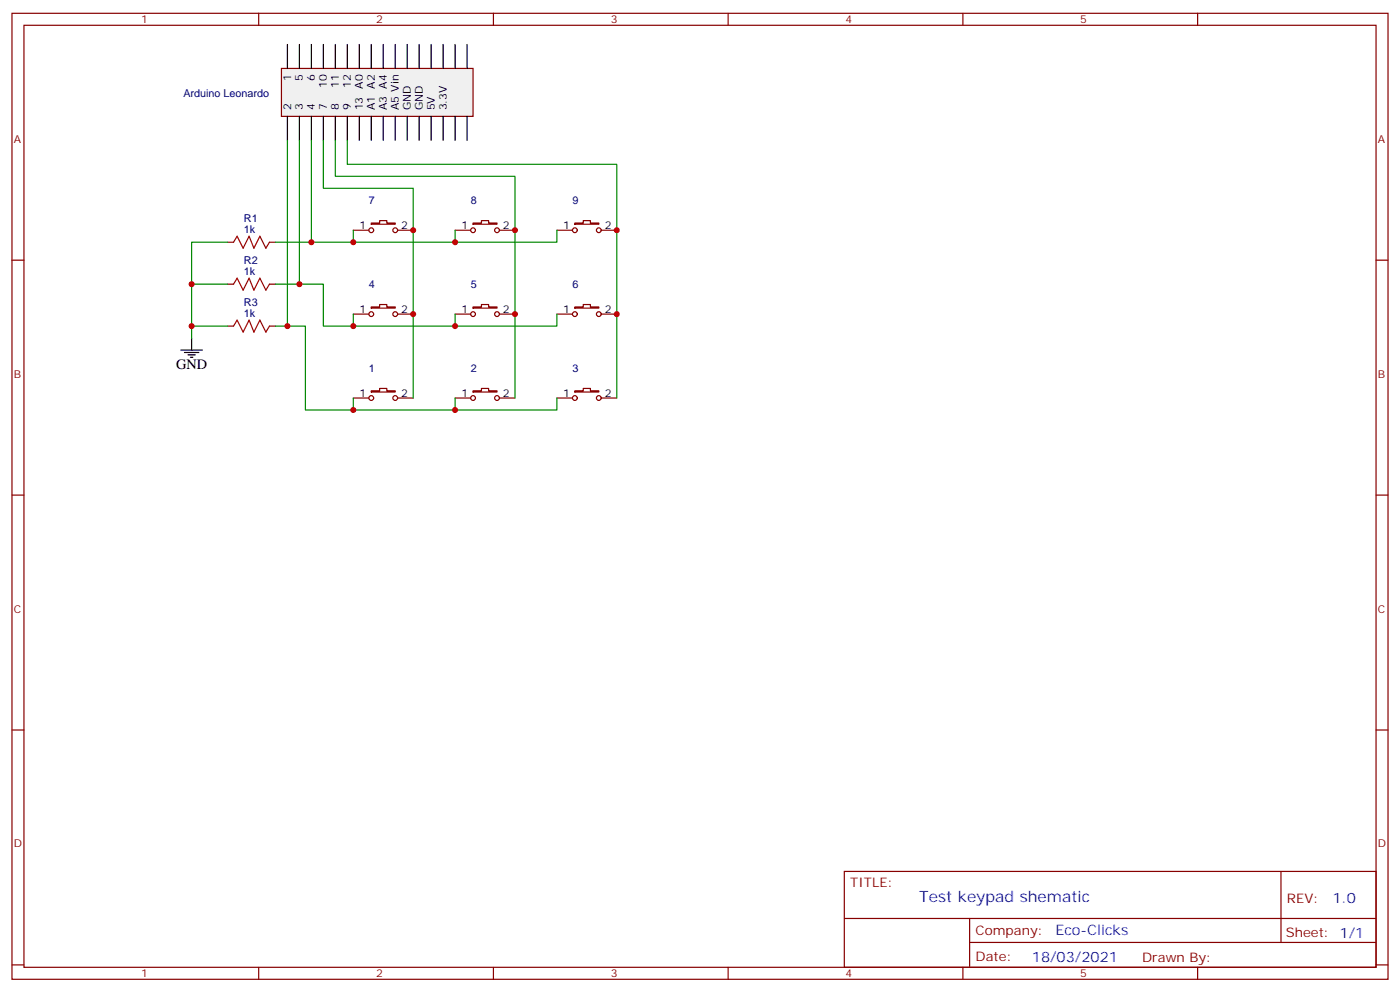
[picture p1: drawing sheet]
<svg xmlns="http://www.w3.org/2000/svg" width="412mm" height="292mm" viewBox="0 0 412 292" stroke-linecap="round" stroke-linejoin="round" font-family="sans-serif">
<g fill="none" stroke="#870000" stroke-width=".35">
<path d="M3.5 3.9h405.4v284.4h-405.4zM7.1 7.4h398.2v277.3h-398.2zM76.2 3.9v3.5M145.3 3.9v3.5M214.5 3.9v3.5M283.6 3.9v3.5M352.8 3.9v3.5M3.5 76.6h3.6M67 71.3h1.8M79.4 71.3h1.7M405.3 76.6h3.6M67 83.6h1.8"/>
<path d="M67 96h1.8M79.4 83.6h1.7M79.4 96h1.7M3.5 145.7h3.6M405.3 145.7h3.6M3.5 214.9h3.6M405.3 214.9h3.6M248.7 256.5h156.6v28.2h-156.6zM377.3 256.5v20.9M248.7 270.4h156.5M285.6 277.4h119.6M285.6 270.4v14.1"/>
<path d="M3.5 284h3.6M76.2 284.7v3.6M145.3 284.7v3.6M214.5 284.7v3.6M283.6 284.7v3.6M352.8 284.7v3.6M405.3 284h3.6"/>
</g>
<path d="M68.8 71.3l1-1.8 1.8 3.6 1.8-3.6 1.4 3.6 1.8-3.6 1.7 3.6 1.1-1.8M68.8 83.6l1-1.7 1.8 3.5 1.8-3.5 1.4 3.5 1.8-3.5 1.7 3.5 1.1-1.8M68.8 96l1-1.8 1.8 3.6 1.8-3.6 1.4 3.6 1.8-3.6 1.7 3.6 1.1-1.8" fill="none" stroke="#a10000" stroke-width=".35"/>
<path d="M56.4 99.5v3.5M53.3 103h6.3M54.3 103.8h4.3M55.4 104.5h2.1M56.1 105.2h.7" fill="none" stroke="#000" stroke-width=".35"/>
<path d="M67 71.3h-10.6v28.2M56.4 83.6h10.6M56.4 96h10.6" fill="none" stroke="#008700" stroke-width=".35"/>
<path d="M82.9 20.1h56.4v14.2h-56.4z" fill="#f0f0f0" stroke="#870000" stroke-width=".35"/>
<g fill="none" stroke="#000" stroke-width=".35">
<path d="M84.7 13.1v7M88.2 13.1v7M91.7 13.1v7M95.2 13.1v7M98.8 13.1v7M102.3 13.1v7M105.8 13.1v7M109.4 13.1v7M112.9 13.1v7M116.4 13.1v7M119.9 13.1v7M123.5 13.1v7"/>
<path d="M127 13.1v7M130.5 13.1v7M134.1 13.1v7M137.6 13.1v7M84.7 34.3v7M88.2 34.3v7M91.7 34.3v7M95.2 34.3v7M98.8 34.3v7M102.3 34.3v7M105.8 34.3v7M109.4 34.3v7"/>
<path d="M112.9 34.3v7M116.4 34.3v7M119.9 34.3v7M123.5 34.3v7M127 34.3v7M130.5 34.3v7M134.1 34.3v7M137.6 34.3v7"/>
</g>
<g fill="none" stroke="#870000" stroke-width=".35">
<path d="M104.1 67.8h4.6M109.4 65.7h2.4v-.8h2.1v.8h2.5v.3h-7zM117.1 67.8h4.6M134.1 67.8h4.5M139.3 65.7h2.5v-.8h2.1v.8h2.5v.3h-7.1zM147.1 67.8h4.6M164 67.8h4.6M169.3 65.7h2.5v-.8h2.1v.8h2.5v.3h-7.1zM177.1 67.8h4.6M104.1 92.5h4.6M109.4 90.3h2.4v-.7h2.1v.7h2.5v.4h-7zM117.1 92.5h4.6"/>
<path d="M134.1 92.5h4.5M139.3 90.3h2.5v-.7h2.1v.7h2.5v.4h-7.1zM147.1 92.5h4.6M164 92.5h4.6M169.3 90.3h2.5v-.7h2.1v.7h2.5v.4h-7.1zM177.1 92.5h4.6M104.1 117.2h4.6M109.4 115h2.4v-.7h2.1v.7h2.5v.4h-7zM117.1 117.2h4.6M134.1 117.2h4.5M139.3 115h2.5v-.7h2.1v.7h2.5v.4h-7.1zM147.1 117.2h4.6"/>
<path d="M164 117.2h4.6M169.3 115h2.5v-.7h2.1v.7h2.5v.4h-7.1zM177.1 117.2h4.6"/>
<circle cx="109.4" cy="67.8" r=".71"/>
<circle cx="116.4" cy="67.8" r=".71"/>
<circle cx="139.3" cy="67.8" r=".71"/>
<circle cx="146.4" cy="67.8" r=".71"/>
<circle cx="169.3" cy="67.8" r=".71"/>
<circle cx="176.4" cy="67.8" r=".71"/>
<circle cx="109.4" cy="92.5" r=".71"/>
<circle cx="116.4" cy="92.5" r=".71"/>
<circle cx="139.3" cy="92.5" r=".71"/>
<circle cx="146.4" cy="92.5" r=".71"/>
<circle cx="169.3" cy="92.5" r=".71"/>
<circle cx="176.4" cy="92.5" r=".71"/>
<circle cx="109.4" cy="117.2" r=".71"/>
<circle cx="116.4" cy="117.2" r=".71"/>
<circle cx="139.3" cy="117.2" r=".71"/>
<circle cx="146.4" cy="117.2" r=".71"/>
<circle cx="169.3" cy="117.2" r=".71"/>
<circle cx="176.4" cy="117.2" r=".71"/>
</g>
<g fill="none" stroke="#008700" stroke-width=".35">
<path d="M84.7 41.3v54.7M88.2 41.3v42.3M91.7 41.3v30M95.2 41.3v14.1h26.5v61.8M98.8 41.3v10.6h52.9v65.3M102.3 41.3v7.1h79.4v68.8M104.1 67.8v3.5M134.1 67.8v3.5M164 67.8v3.5h-82.9M81.1 83.6h14.1v12.4h68.8v-3.5M81.1 96h8.9v24.7h74v-3.5M104.1 92.5v3.5"/>
<path d="M134.1 92.5v3.5M104.1 117.2v3.5M134.1 117.2v3.5"/>
</g>
<g fill="#c00">
<circle cx="56.4" cy="83.6" r=".88"/>
<circle cx="56.4" cy="96" r=".88"/>
<circle cx="181.7" cy="92.5" r=".88"/>
<circle cx="151.7" cy="92.5" r=".88"/>
<circle cx="121.7" cy="92.5" r=".88"/>
<circle cx="104.1" cy="71.3" r=".88"/>
<circle cx="134.1" cy="71.3" r=".88"/>
<circle cx="134.1" cy="96" r=".88"/>
<circle cx="104.1" cy="96" r=".88"/>
<circle cx="104.1" cy="120.7" r=".88"/>
<circle cx="134.1" cy="120.7" r=".88"/>
<circle cx="84.7" cy="96" r=".88"/>
<circle cx="88.2" cy="83.6" r=".88"/>
<circle cx="91.7" cy="71.3" r=".88"/>
<circle cx="121.7" cy="67.8" r=".88"/>
<circle cx="151.7" cy="67.8" r=".88"/>
<circle cx="181.7" cy="67.8" r=".88"/>
</g>
<text font-size="4.6" fill="#00f" x="270.8" y="265.5">Test keypad shematic</text>
<text font-size="4.2" x="51.9" y="108.7">GND</text>
<g font-size="4.2" fill="#00f">
<text x="392.5" y="265.8">1.0</text>
<text x="310.9" y="275.3">Eco-Clicks</text>
<text x="304" y="283.1">18/03/2021</text>
</g>
<g font-size="3.9" fill="#800">
<text x="250.5" y="261.1">TITLE:</text>
<text x="379.1" y="265.8">REV:</text>
<text x="287.4" y="275.3">Company:</text>
<text x="378.7" y="275.9">Sheet: 1/1</text>
<text x="287.4" y="283">Date:</text>
<text x="336.4" y="283.1">Drawn By:</text>
</g>
<g font-size="3.2" fill="#800">
<text x="41.6" y="6.9">1</text>
<text x="110.8" y="6.9">2</text>
<text x="179.9" y="6.9">3</text>
<text x="249.1" y="6.9">4</text>
<text x="318.2" y="6.9">5</text>
<text x="4.1" y="42">A</text>
<text x="405.9" y="42">A</text>
<text x="4.1" y="111.2">B</text>
<text x="405.9" y="111.2">B</text>
<text x="4.1" y="180.3">C</text>
<text x="405.9" y="180.3">C</text>
<text x="4.1" y="249.4">D</text>
<text x="405.9" y="249.4">D</text>
<text x="41.6" y="287.7">1</text>
<text x="110.8" y="287.7">2</text>
<text x="179.9" y="287.7">3</text>
<text x="249.1" y="287.7">4</text>
<text x="318.2" y="287.7">5</text>
</g>
<g font-size="3.2">
<text x="85.7" y="23.9" transform="rotate(-90 85.7 23.9)">1</text>
<text x="89.3" y="23.9" transform="rotate(-90 89.3 23.9)">5</text>
<text x="92.8" y="23.9" transform="rotate(-90 92.8 23.9)">6</text>
<text x="96.3" y="25.9" transform="rotate(-90 96.3 25.9)">10</text>
<text x="99.8" y="25.9" transform="rotate(-90 99.8 25.9)">11</text>
<text x="103.4" y="25.9" transform="rotate(-90 103.4 25.9)">12</text>
<text x="106.9" y="26.1" transform="rotate(-90 106.9 26.1)">A0</text>
<text x="85.7" y="32.5" transform="rotate(-90 85.7 32.5)">2</text>
<text x="89.3" y="32.5" transform="rotate(-90 89.3 32.5)">3</text>
<text x="92.8" y="32.5" transform="rotate(-90 92.8 32.5)">4</text>
<text x="96.3" y="32.5" transform="rotate(-90 96.3 32.5)">7</text>
<text x="99.8" y="32.5" transform="rotate(-90 99.8 32.5)">8</text>
<text x="103.4" y="32.5" transform="rotate(-90 103.4 32.5)">9</text>
<text x="106.9" y="32.5" transform="rotate(-90 106.9 32.5)">13</text>
<text x="110.4" y="32.5" transform="rotate(-90 110.4 32.5)">A1 A2</text>
<text x="113.9" y="32.5" transform="rotate(-90 113.9 32.5)">A3 A4</text>
<text x="117.5" y="32.5" transform="rotate(-90 117.5 32.5)">A5 Vin</text>
<text x="121" y="32.5" transform="rotate(-90 121 32.5)">GND</text>
<text x="124.5" y="32.5" transform="rotate(-90 124.5 32.5)">GND</text>
<text x="128.1" y="32.5" transform="rotate(-90 128.1 32.5)">5V</text>
<text x="131.6" y="32.5" transform="rotate(-90 131.6 32.5)">3.3V</text>
<text x="105.9" y="67.4">1</text>
<text x="118.2" y="67.4">2</text>
<text x="135.9" y="67.4">1</text>
<text x="148.2" y="67.4">2</text>
<text x="165.9" y="67.4">1</text>
<text x="178.2" y="67.4">2</text>
<text x="105.9" y="92.1">1</text>
<text x="118.2" y="92.1">2</text>
<text x="135.9" y="92.1">1</text>
<text x="148.2" y="92.1">2</text>
<text x="165.9" y="92.1">1</text>
<text x="178.2" y="92.1">2</text>
<text x="105.9" y="116.8">1</text>
<text x="118.2" y="116.8">2</text>
<text x="135.9" y="116.8">1</text>
<text x="148.2" y="116.8">2</text>
<text x="165.9" y="116.8">1</text>
<text x="178.2" y="116.8">2</text>
</g>
<g font-size="3.2" fill="#000080">
<text x="54" y="28.4">Arduino Leonardo</text>
<text x="71.9" y="65.3">R1</text>
<text x="108.7" y="60.1">7</text>
<text x="138.7" y="60.1">8</text>
<text x="168.7" y="60.1">9</text>
<text x="71.9" y="68.5">1k</text>
<text x="71.9" y="77.7">R2</text>
<text x="71.9" y="80.8">1k</text>
<text x="108.7" y="84.8">4</text>
<text x="138.7" y="84.8">5</text>
<text x="168.7" y="84.8">6</text>
<text x="71.9" y="93.2">1k</text>
<text x="71.9" y="90">R3</text>
<text x="108.7" y="109.4">1</text>
<text x="138.7" y="109.4">2</text>
<text x="168.7" y="109.4">3</text>
</g>
</svg>
